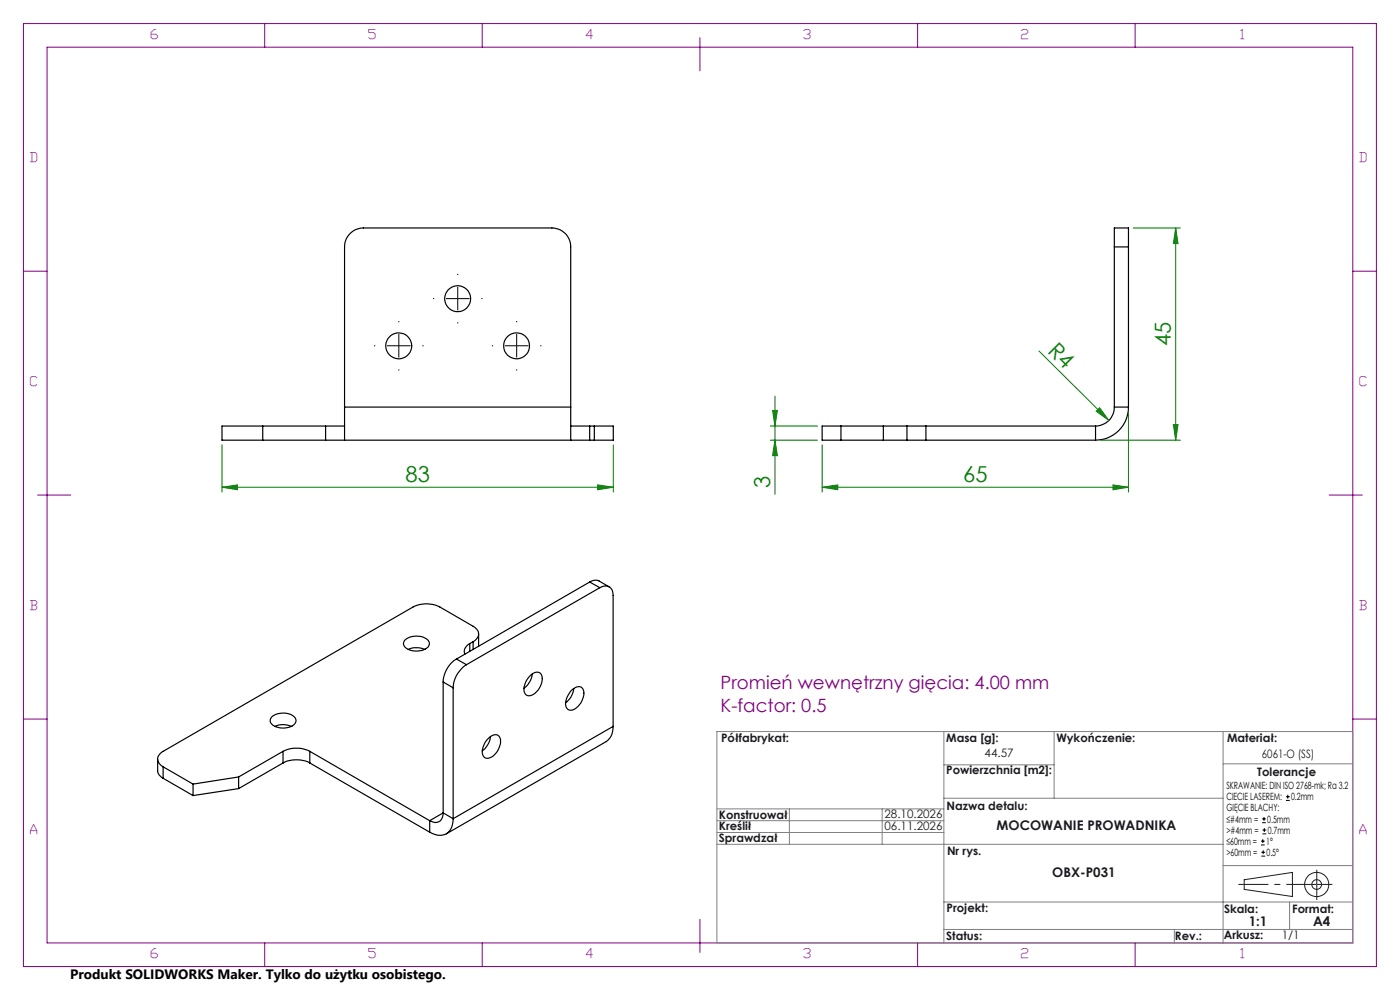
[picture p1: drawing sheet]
<svg xmlns="http://www.w3.org/2000/svg" width="297mm" height="210mm" viewBox="0 0 297 210" stroke-linecap="round" stroke-linejoin="round" font-family="sans-serif">
<g fill="none" stroke="#000" stroke-width=".25">
<path d="M236.4 52.4v-4h3v4M236.4 52.4v34M236.4 52.4h3M239.4 52.4v34M55.7 90.4v3M69.1 90.4h4M69.1 93.4h4M69.1 90.4h-22v3h22M69.1 90.4v3M73.1 86.4v7M73.1 86.4v-34a4 4 0 0 1 4-4h40a4 4 0 0 1 4 4v34M73.1 93.4h48"/>
<path d="M73.1 86.4h48M121.1 86.4v7M121.1 90.4h4M121.1 93.4h4M125.1 90.4h1M125.1 93.4h1M125.1 90.4v3M126.1 90.4h4v3h-4M126.1 90.4v3M178.4 90.4h-4v3h4M178.4 90.4v3M178.4 90.4h14"/>
<path d="M178.4 93.4h14M187.4 90.4v3M192.4 90.4h4M192.4 93.4h4M192.4 90.4v3M196.4 90.4h36M196.4 93.4h36M196.4 90.4v3M232.4 90.4v3M236.4 86.4a3.9 3.9 0 0 1-4 4M236.4 86.4h3M239.4 86.4a7 7 0 0 1-7 7"/>
<path d="M86 135.7a3.9 3.9 0 0 1 4.9 .2 1.31 1.31 0 0 1-1 1.9 3.4 3.4 0 0 1-4.3-1l.1-.6zM86.6 137.8a4.5 4.5 0 0 1 3.5 0M96.8 139.8a6 6 0 0 0-2.8 4.9M96.8 139.8l2.2 1.2M99.7 136.5a1.67 1.67 0 0 0-1.1 2.2M99.7 136.5v1.6M100.4 136.1a1.73 1.73 0 0 0 1.1-1.6 1.73 1.73 0 0 0-1.1-1.7l-7.1-4a6.3 6.3 0 0 0-5.7 0l-53 30.6a1.73 1.73 0 0 0-1.2 1.6 1.73 1.73 0 0 0 1.2 1.7M100.4 136.1l-.7 .4M100.4 136.1v1.7M101.5 134.5v2.6M125.1 123.5l.8-.4h.7l2.6 1.4M125.1 123.5l2.1 1.2"/>
<path d="M125.1 123.5l-28.3 16.3M127.2 124.7a1.74 1.74 0 0 1 2-.2 1.74 1.74 0 0 1 .9 1.8v27.8M127.2 124.7l-28.2 16.3M57.7 152a3.6 3.6 0 0 1 5 .5 1.53 1.53 0 0 1-1.5 1.8 3.8 3.8 0 0 1-3.8-1v-.8zM58.3 154.1a4.1 4.1 0 0 1 3.5 0M60 159.4a6.3 6.3 0 0 1 5.7 0M60 159.4l-9.4 5.4M60 159.4v2.4M65.7 159.4l25.5 14.7M65.7 159.4v2.4M94 144.7l2.1 1.2M94 144.7v27.7"/>
<path d="M96.1 145.9v27.8M99 141a6.1 6.1 0 0 0-2.9 4.9M103.4 156.9a1.84 1.84 0 0 1 2.4-.8 2.91 2.91 0 0 1-.5 3.6 2.1 2.1 0 0 1-2.5 1 2.14 2.14 0 0 1-.1-2.7zM104.1 156.2a4.3 4.3 0 0 1-1.8 3.1M112.5 143.3a1.39 1.39 0 0 1 2.4 0 3.8 3.8 0 0 1-2.7 4.3 1.42 1.42 0 0 1-1-2l.5-1.3zM112.9 143a4.1 4.1 0 0 1-1.7 3M121 146.6a1.87 1.87 0 0 1 2.4-.7 2.86 2.86 0 0 1-.5 3.6 1.87 1.87 0 0 1-2.6 .8 3.3 3.3 0 0 1 .7-3.7zM121.7 146a4.4 4.4 0 0 1-1.7 3M130.1 154.1l-.1 .6a3.3 3.3 0 0 1-1.4 2.6l-33.9 19.6M130.1 154.1l-34 19.6M33.4 161l.1 3 .4 .6 .7 .5M34.6 162.7l6.4 3.6"/>
<path d="M34.6 162.7v2.4M34.6 165.1l6.4 3.7M41 166.3v2.5M50.6 164.8l-9.6 1.5M50.6 164.8v2.5M50.6 167.3l-9.6 1.5M60 161.8a6.3 6.3 0 0 1 5.7 0M60 161.8l-9.4 5.5M65.7 161.8l25.5 14.7M91.2 174.1v2.4M94 172.4a1.75 1.75 0 0 1-.8 1.9 1.75 1.75 0 0 1-2-.2M94 172.4l2.1 1.3"/>
<path d="M94 172.4l-2.8 1.7M96.1 173.7a3.1 3.1 0 0 1-2.3 3.5 3.8 3.8 0 0 1-2.6-.7"/>
<circle cx="84.6" cy="73.4" r="2.75"/>
<circle cx="97.1" cy="63.4" r="2.74"/>
<circle cx="109.6" cy="73.3" r="2.74"/>
</g>
<path d="M174.4 94.4v10M239.4 87.4v17M174.4 103.4l3.3-.5v1zM174.4 103.4h65" fill="none" stroke="#008000" stroke-width=".21"/>
<g fill="none" stroke="#191924" stroke-width=".21">
<path d="M263.9 186.6l10.3-1.5v5.1l-10.3-1.5z"/>
<circle cx="279.3" cy="187.6" r="1.03"/>
<circle cx="279.3" cy="187.6" r="2.57"/>
</g>
<path d="M279.3 187.6h-16.7" fill="none" stroke="#191924" stroke-width=".21" stroke-dasharray="6.3 1.3 1.3 1.3" stroke-dashoffset="-.1" stroke-linecap="butt"/>
<path d="M279.3 187.6h3.3M279.3 187.6v3.3M279.3 187.6v-3.1" fill="none" stroke="#191924" stroke-width=".21" stroke-dasharray="6.3 1.3 1.3 1.3" stroke-linecap="butt"/>
<g fill="none" stroke="#800080" stroke-width=".21">
<path d="M5 5h287v200h-287zM10 10h277v190h-277zM56.2 5v5M102.3 5v5M148.5 8v7M194.7 5v5M240.8 5v5M5 57.5h5M287 57.5h5M8 105h7M282 105h7M5 152.5h5"/>
<path d="M287 152.5h5M148.5 195v7M56.2 200v5M102.3 200v5M194.7 200v5M240.8 200v5"/>
</g>
<g fill="none" stroke="#808080" stroke-width=".21">
<path d="M152.1 155.2h134.9v44.8h-134.9zM200.2 155.2v44.8M223.6 155.2v14.1M259.5 155.2v44.8M152.1 176.6h48.1M152.1 174.1h48.1M152.1 171.6h48.1M152.1 179.1h107.4M167.5 171.6v7.5M187.1 171.6v7.5M200.2 169.3h59.3M200.2 162.2h23.4"/>
<path d="M259.5 162h27.5M200.2 197.2h86.8M200.2 191.3h86.8M249.1 197.2v2.8M259.5 183.6h27.5M273.6 191.3v5.9"/>
</g>
<path d="M174.4 103.4l3.3-.5v1z" fill="#008000"/>
<path d="M236.1 102.9l3.3 .5-3.3 .5z" fill="none" stroke="#008000" stroke-width=".21"/>
<path d="M236.1 102.9l3.3 .5-3.3 .5z" fill="#008000"/>
<path d="M240.4 48.4h10M249.4 48.4v45M233.4 93.4h17M248.9 90.1h1l-.5 3.3z" fill="none" stroke="#008000" stroke-width=".21"/>
<path d="M248.9 90.1h1l-.5 3.3z" fill="#008000"/>
<path d="M249.4 48.4l.5 3.3h-1z" fill="none" stroke="#008000" stroke-width=".21"/>
<path d="M249.4 48.4l.5 3.3h-1z" fill="#008000"/>
<path d="M220.4 74.5l14.8 14.7M233.3 86.5l1.9 2.7-2.6-2z" fill="none" stroke="#008000" stroke-width=".21"/>
<path d="M233.3 86.5l1.9 2.7-2.6-2z" fill="#008000"/>
<path d="M163.4 90.4h10M163.4 93.4h10M163.9 87.1h1l-.5 3.3zM164.4 84v20.9" fill="none" stroke="#008000" stroke-width=".21"/>
<path d="M163.9 87.1h1l-.5 3.3z" fill="#008000"/>
<path d="M164.4 93.4l.5 3.3h-1z" fill="none" stroke="#008000" stroke-width=".21"/>
<path d="M164.4 93.4l.5 3.3h-1z" fill="#008000"/>
<path d="M47.1 94.4v10M130.1 94.4v10M47.1 103.4l3.3-.5v1zM47.1 103.4h83" fill="none" stroke="#008000" stroke-width=".21"/>
<path d="M47.1 103.4l3.3-.5v1z" fill="#008000"/>
<path d="M126.8 102.9l3.3 .5-3.3 .5z" fill="none" stroke="#008000" stroke-width=".21"/>
<path d="M126.8 102.9l3.3 .5-3.3 .5z" fill="#008000"/>
<g fill="none" stroke="#000" stroke-width=".21">
<path d="M267.5 179.2h.8M267.5 178.4h.8M267.8 174.5h.7M267.8 173.7h.7M267.8 176.9h.8M267.8 176.1h.8M267.9 178v.8M268.1 173.3v.8M268.2 175.7v.8M272.8 169.8h.8M272.8 169h.8M273.2 168.6v.8"/>
<path d="M267.6 181.6h.8M267.6 180.8h.8M268 180.4v.8"/>
</g>
<g fill="none" stroke="#000" stroke-width=".21" stroke-dasharray="15.2 1.3 1.3 1.3" stroke-linecap="butt">
<path d="M97.1 58.3v-.2M79.6 73.3h-.2M84.6 73.3v-2.5M84.6 73.3h-2.5M84.6 73.3v2.5M84.6 73.3h2.5M84.6 68.3v-.2M84.6 78.3v.3M89.6 73.3h.3M92.1 63.3h-.2M97.1 63.3v-2.5M97.1 63.3h-2.5"/>
<path d="M97.1 63.3v2.5M97.1 63.3h2.5M97.1 68.3v.3M102.1 63.3h.3M104.6 73.3h-.2M109.6 73.3v-2.5M109.6 73.3h-2.5M109.6 73.3v2.5M109.6 73.3h2.5M109.6 68.3v-.2M109.6 78.3v.3M114.6 73.3h.3"/>
</g>
<g font-size="4.7" fill="#008000">
<text x="222.1" y="74.6" transform="rotate(45 222.1 74.6)">R4</text>
<text x="248.4" y="73.4" transform="rotate(-90 248.4 73.4)">45</text>
<text x="86" y="102.3">83</text>
<text x="163.4" y="103.6" transform="rotate(-90 163.4 103.6)">3</text>
<text x="204.3" y="102.3">65</text>
</g>
<g font-size="3.9" fill="#800080">
<text x="152.9" y="146.1">Promień wewnętrzny gięcia: 4.00 mm</text>
<text x="152.9" y="151">K-factor: 0.5</text>
</g>
<text font-size="2.9" x="14.9" y="207.6">Produkt SOLIDWORKS Maker. Tylko do użytku osobistego.</text>
<g font-size="2.8" fill="#800080">
<text x="32" y="8.2">6</text>
<text x="78.2" y="8.2">5</text>
<text x="124.4" y="8.2">4</text>
<text x="170.5" y="8.2">3</text>
<text x="216.7" y="8.2">2</text>
<text x="263.2" y="8.2">1</text>
<text x="6.5" y="34.4">D</text>
<text x="288.5" y="34.4">D</text>
<text x="6.5" y="81.9">C</text>
<text x="288.5" y="81.9">C</text>
<text x="6.5" y="129.4">B</text>
<text x="288.5" y="129.4">B</text>
<text x="6.5" y="176.9">A</text>
<text x="288.5" y="176.9">A</text>
<text x="32" y="203.2">6</text>
<text x="78.2" y="203.2">5</text>
<text x="124.4" y="203.2">4</text>
<text x="170.5" y="203.2">3</text>
<text x="216.7" y="203.2">2</text>
<text x="263.2" y="203.2">1</text>
</g>
<g font-size="2.8" fill="#191924">
<text x="211.4" y="176">MOCOWANIE PROWADNIKA</text>
<text x="223.2" y="186">OBX-P031</text>
<text x="264.9" y="196.5">1:1</text>
<text x="278.6" y="196.5">A4</text>
</g>
<g font-size="2.5" fill="#191924">
<text x="153" y="157.5">Półfabrykat:</text>
<text x="200.7" y="157.5">Masa [g]:</text>
<text x="208.9" y="160.6">44.57</text>
<text x="224.1" y="157.5">Wykończenie:</text>
<text x="260.3" y="157.5">Materiał:</text>
<text x="267.7" y="160.8">6061-O (SS)</text>
<text x="200.7" y="164.3">Powierzchnia [m2]:</text>
<text x="266.7" y="164.5">Tolerancje</text>
<text x="152.5" y="173.6">Konstruował</text>
<text x="187.6" y="173.5">28.10.2026</text>
<text x="200.8" y="171.9">Nazwa detalu:</text>
<text x="152.5" y="176">Kreślił</text>
<text x="152.5" y="178.5">Sprawdzał</text>
<text x="187.6" y="176">06.11.2026</text>
<text x="200.9" y="181.3">Nr rys.</text>
<text x="200.8" y="193.5">Projekt:</text>
<text x="259.7" y="193.6">Skala:</text>
<text x="274.1" y="193.6">Format:</text>
<text x="200.7" y="199.3">Status:</text>
<text x="249.3" y="199.3">Rev.:</text>
<text x="259.6" y="199.2">Arkusz:</text>
<text x="271.9" y="199.2">1/1</text>
</g>
<g font-size="2.1">
<text x="260.2" y="167.4">SKRAWANIE: DIN ISO 2768-mk; Ra 3.2</text>
<text x="260.2" y="172.1">GIĘCIE BLACHY:</text>
<text x="260.2" y="169.8">CIECIE LASEREM:</text>
<text x="273.9" y="169.8">0.2mm</text>
<text x="260.2" y="174.5">≤#4mm =</text>
<text x="260.2" y="176.9">&gt;#4mm =</text>
<text x="260.2" y="179.2">≤60mm =</text>
<text x="268.6" y="179.2">1°</text>
<text x="268.9" y="174.5">0.5mm</text>
<text x="268.9" y="176.9">0.7mm</text>
<text x="260.2" y="181.6">&gt;60mm =</text>
<text x="268.7" y="181.6">0.5°</text>
</g>
</svg>
